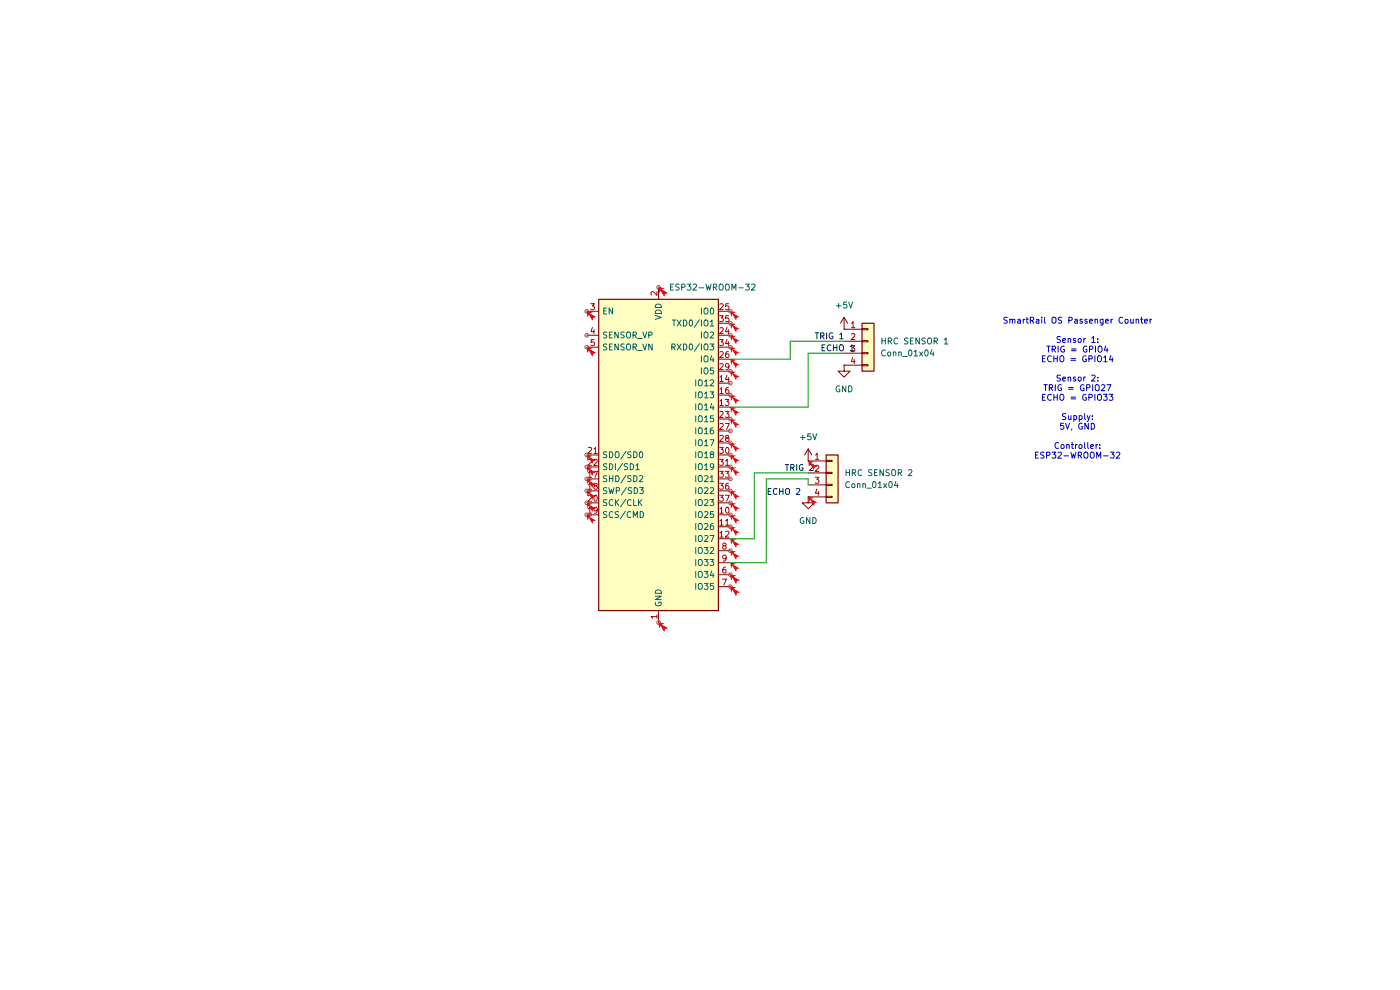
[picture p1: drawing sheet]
(kicad_sch
 (version 20250114)
 (generator "eeschema")
 (generator_version "9.0")
 (paper "A4")
 (lib_symbols
  (symbol "Connector_Generic:Conn_01x04"
   (pin_names
    (offset 1.016) (hide yes)) (exclude_from_sim no) (in_bom yes) (on_board yes)
   (property "Reference" "J" (at 0 5.08 0) (effects (font (size 1.27 1.27))))
   (property "Value" "Conn_01x04" (at 0 -7.62 0) (effects (font (size 1.27 1.27))))
   (property "Footprint" "" (at 0 0 0) (effects (font (size 1.27 1.27)) (hide yes)))
   (property "Datasheet" "~" (at 0 0 0) (effects (font (size 1.27 1.27)) (hide yes)))
   (property "Description" "Generic connector, single row, 01x04, script generated (kicad-library-utils/schlib/autogen/connector/)" (at 0 0 0) (effects (font (size 1.27 1.27)) (hide yes)))
   (symbol "Conn_01x04_1_1"
    (rectangle (start -1.27 3.81) (end 1.27 -6.35) (stroke (width 0.254) (type default)) (fill (type background)))
    (rectangle (start -1.27 2.667) (end 0 2.413) (stroke (width 0.1524) (type default)) (fill (type none)))
    (rectangle (start -1.27 0.127) (end 0 -0.127) (stroke (width 0.1524) (type default)) (fill (type none)))
    (rectangle (start -1.27 -2.413) (end 0 -2.667) (stroke (width 0.1524) (type default)) (fill (type none)))
    (rectangle (start -1.27 -4.953) (end 0 -5.207) (stroke (width 0.1524) (type default)) (fill (type none)))
    (pin passive line (at -5.08 2.54 0) (length 3.81) (name "Pin_1" (effects (font (size 1.27 1.27)))) (number "1" (effects (font (size 1.27 1.27)))))
    (pin passive line (at -5.08 0 0) (length 3.81) (name "Pin_2" (effects (font (size 1.27 1.27)))) (number "2" (effects (font (size 1.27 1.27)))))
    (pin passive line (at -5.08 -2.54 0) (length 3.81) (name "Pin_3" (effects (font (size 1.27 1.27)))) (number "3" (effects (font (size 1.27 1.27)))))
    (pin passive line (at -5.08 -5.08 0) (length 3.81) (name "Pin_4" (effects (font (size 1.27 1.27)))) (number "4" (effects (font (size 1.27 1.27))))))
   (embedded_fonts no))
  (symbol "RF_Module:ESP32-WROOM-32" (exclude_from_sim no) (in_bom yes) (on_board yes)
   (property "Reference" "U" (at -12.7 34.29 0) (effects (font (size 1.27 1.27)) (justify left)))
   (property "Value" "ESP32-WROOM-32" (at 1.27 34.29 0) (effects (font (size 1.27 1.27)) (justify left)))
   (property "Footprint" "RF_Module:ESP32-WROOM-32" (at 0 -38.1 0) (effects (font (size 1.27 1.27)) (hide yes)))
   (property "Datasheet" "https://www.espressif.com/sites/default/files/documentation/esp32-wroom-32_datasheet_en.pdf" (at -7.62 1.27 0) (effects (font (size 1.27 1.27)) (hide yes)))
   (property "Description" "RF Module, ESP32-D0WDQ6 SoC, Wi-Fi 802.11b/g/n, Bluetooth, BLE, 32-bit, 2.7-3.6V, onboard antenna, SMD" (at 0 0 0) (effects (font (size 1.27 1.27)) (hide yes)))
   (symbol "ESP32-WROOM-32_0_1"
    (rectangle (start -12.7 33.02) (end 12.7 -33.02) (stroke (width 0.254) (type default)) (fill (type background))))
   (symbol "ESP32-WROOM-32_1_1"
    (pin input line (at -15.24 30.48 0) (length 2.54) (name "EN" (effects (font (size 1.27 1.27)))) (number "3" (effects (font (size 1.27 1.27)))))
    (pin input line (at -15.24 25.4 0) (length 2.54) (name "SENSOR_VP" (effects (font (size 1.27 1.27)))) (number "4" (effects (font (size 1.27 1.27)))))
    (pin input line (at -15.24 22.86 0) (length 2.54) (name "SENSOR_VN" (effects (font (size 1.27 1.27)))) (number "5" (effects (font (size 1.27 1.27)))))
    (pin bidirectional line (at -15.24 0 0) (length 2.54) (name "SDO/SD0" (effects (font (size 1.27 1.27)))) (number "21" (effects (font (size 1.27 1.27)))))
    (pin bidirectional line (at -15.24 -2.54 0) (length 2.54) (name "SDI/SD1" (effects (font (size 1.27 1.27)))) (number "22" (effects (font (size 1.27 1.27)))))
    (pin bidirectional line (at -15.24 -5.08 0) (length 2.54) (name "SHD/SD2" (effects (font (size 1.27 1.27)))) (number "17" (effects (font (size 1.27 1.27)))))
    (pin bidirectional line (at -15.24 -7.62 0) (length 2.54) (name "SWP/SD3" (effects (font (size 1.27 1.27)))) (number "18" (effects (font (size 1.27 1.27)))))
    (pin bidirectional line (at -15.24 -10.16 0) (length 2.54) (name "SCK/CLK" (effects (font (size 1.27 1.27)))) (number "20" (effects (font (size 1.27 1.27)))))
    (pin bidirectional line (at -15.24 -12.7 0) (length 2.54) (name "SCS/CMD" (effects (font (size 1.27 1.27)))) (number "19" (effects (font (size 1.27 1.27)))))
    (pin no_connect line (at -12.7 -27.94 0) (length 2.54) (hide yes) (name "NC" (effects (font (size 1.27 1.27)))) (number "32" (effects (font (size 1.27 1.27)))))
    (pin power_in line (at 0 35.56 270) (length 2.54) (name "VDD" (effects (font (size 1.27 1.27)))) (number "2" (effects (font (size 1.27 1.27)))))
    (pin power_in line (at 0 -35.56 90) (length 2.54) (name "GND" (effects (font (size 1.27 1.27)))) (number "1" (effects (font (size 1.27 1.27)))))
    (pin passive line (at 0 -35.56 90) (length 2.54) (hide yes) (name "GND" (effects (font (size 1.27 1.27)))) (number "15" (effects (font (size 1.27 1.27)))))
    (pin passive line (at 0 -35.56 90) (length 2.54) (hide yes) (name "GND" (effects (font (size 1.27 1.27)))) (number "38" (effects (font (size 1.27 1.27)))))
    (pin passive line (at 0 -35.56 90) (length 2.54) (hide yes) (name "GND" (effects (font (size 1.27 1.27)))) (number "39" (effects (font (size 1.27 1.27)))))
    (pin bidirectional line (at 15.24 30.48 180) (length 2.54) (name "IO0" (effects (font (size 1.27 1.27)))) (number "25" (effects (font (size 1.27 1.27)))))
    (pin bidirectional line (at 15.24 27.94 180) (length 2.54) (name "TXD0/IO1" (effects (font (size 1.27 1.27)))) (number "35" (effects (font (size 1.27 1.27)))))
    (pin bidirectional line (at 15.24 25.4 180) (length 2.54) (name "IO2" (effects (font (size 1.27 1.27)))) (number "24" (effects (font (size 1.27 1.27)))))
    (pin bidirectional line (at 15.24 22.86 180) (length 2.54) (name "RXD0/IO3" (effects (font (size 1.27 1.27)))) (number "34" (effects (font (size 1.27 1.27)))))
    (pin bidirectional line (at 15.24 20.32 180) (length 2.54) (name "IO4" (effects (font (size 1.27 1.27)))) (number "26" (effects (font (size 1.27 1.27)))))
    (pin bidirectional line (at 15.24 17.78 180) (length 2.54) (name "IO5" (effects (font (size 1.27 1.27)))) (number "29" (effects (font (size 1.27 1.27)))))
    (pin bidirectional line (at 15.24 15.24 180) (length 2.54) (name "IO12" (effects (font (size 1.27 1.27)))) (number "14" (effects (font (size 1.27 1.27)))))
    (pin bidirectional line (at 15.24 12.7 180) (length 2.54) (name "IO13" (effects (font (size 1.27 1.27)))) (number "16" (effects (font (size 1.27 1.27)))))
    (pin bidirectional line (at 15.24 10.16 180) (length 2.54) (name "IO14" (effects (font (size 1.27 1.27)))) (number "13" (effects (font (size 1.27 1.27)))))
    (pin bidirectional line (at 15.24 7.62 180) (length 2.54) (name "IO15" (effects (font (size 1.27 1.27)))) (number "23" (effects (font (size 1.27 1.27)))))
    (pin bidirectional line (at 15.24 5.08 180) (length 2.54) (name "IO16" (effects (font (size 1.27 1.27)))) (number "27" (effects (font (size 1.27 1.27)))))
    (pin bidirectional line (at 15.24 2.54 180) (length 2.54) (name "IO17" (effects (font (size 1.27 1.27)))) (number "28" (effects (font (size 1.27 1.27)))))
    (pin bidirectional line (at 15.24 0 180) (length 2.54) (name "IO18" (effects (font (size 1.27 1.27)))) (number "30" (effects (font (size 1.27 1.27)))))
    (pin bidirectional line (at 15.24 -2.54 180) (length 2.54) (name "IO19" (effects (font (size 1.27 1.27)))) (number "31" (effects (font (size 1.27 1.27)))))
    (pin bidirectional line (at 15.24 -5.08 180) (length 2.54) (name "IO21" (effects (font (size 1.27 1.27)))) (number "33" (effects (font (size 1.27 1.27)))))
    (pin bidirectional line (at 15.24 -7.62 180) (length 2.54) (name "IO22" (effects (font (size 1.27 1.27)))) (number "36" (effects (font (size 1.27 1.27)))))
    (pin bidirectional line (at 15.24 -10.16 180) (length 2.54) (name "IO23" (effects (font (size 1.27 1.27)))) (number "37" (effects (font (size 1.27 1.27)))))
    (pin bidirectional line (at 15.24 -12.7 180) (length 2.54) (name "IO25" (effects (font (size 1.27 1.27)))) (number "10" (effects (font (size 1.27 1.27)))))
    (pin bidirectional line (at 15.24 -15.24 180) (length 2.54) (name "IO26" (effects (font (size 1.27 1.27)))) (number "11" (effects (font (size 1.27 1.27)))))
    (pin bidirectional line (at 15.24 -17.78 180) (length 2.54) (name "IO27" (effects (font (size 1.27 1.27)))) (number "12" (effects (font (size 1.27 1.27)))))
    (pin bidirectional line (at 15.24 -20.32 180) (length 2.54) (name "IO32" (effects (font (size 1.27 1.27)))) (number "8" (effects (font (size 1.27 1.27)))))
    (pin bidirectional line (at 15.24 -22.86 180) (length 2.54) (name "IO33" (effects (font (size 1.27 1.27)))) (number "9" (effects (font (size 1.27 1.27)))))
    (pin input line (at 15.24 -25.4 180) (length 2.54) (name "IO34" (effects (font (size 1.27 1.27)))) (number "6" (effects (font (size 1.27 1.27)))))
    (pin input line (at 15.24 -27.94 180) (length 2.54) (name "IO35" (effects (font (size 1.27 1.27)))) (number "7" (effects (font (size 1.27 1.27))))))
   (embedded_fonts no))
  (symbol "power:+5V"
   (power)
   (pin_numbers (hide yes))
   (pin_names
    (offset 0) (hide yes)) (exclude_from_sim no) (in_bom yes) (on_board yes)
   (property "Reference" "#PWR" (at 0 -3.81 0) (effects (font (size 1.27 1.27)) (hide yes)))
   (property "Value" "+5V" (at 0 3.556 0) (effects (font (size 1.27 1.27))))
   (property "Footprint" "" (at 0 0 0) (effects (font (size 1.27 1.27)) (hide yes)))
   (property "Datasheet" "" (at 0 0 0) (effects (font (size 1.27 1.27)) (hide yes)))
   (property "Description" "Power symbol creates a global label with name \"+5V\"" (at 0 0 0) (effects (font (size 1.27 1.27)) (hide yes)))
   (symbol "+5V_0_1"
    (polyline (pts (xy -0.762 1.27) (xy 0 2.54)) (stroke (width 0) (type default)) (fill (type none)))
    (polyline (pts (xy 0 2.54) (xy 0.762 1.27)) (stroke (width 0) (type default)) (fill (type none)))
    (polyline (pts (xy 0 0) (xy 0 2.54)) (stroke (width 0) (type default)) (fill (type none))))
   (symbol "+5V_1_1"
    (pin power_in line (at 0 0 90) (length 0) (name "~" (effects (font (size 1.27 1.27)))) (number "1" (effects (font (size 1.27 1.27))))))
   (embedded_fonts no))
  (symbol "power:GND"
   (power)
   (pin_numbers (hide yes))
   (pin_names
    (offset 0) (hide yes)) (exclude_from_sim no) (in_bom yes) (on_board yes)
   (property "Reference" "#PWR" (at 0 -6.35 0) (effects (font (size 1.27 1.27)) (hide yes)))
   (property "Value" "GND" (at 0 -3.81 0) (effects (font (size 1.27 1.27))))
   (property "Footprint" "" (at 0 0 0) (effects (font (size 1.27 1.27)) (hide yes)))
   (property "Datasheet" "" (at 0 0 0) (effects (font (size 1.27 1.27)) (hide yes)))
   (property "Description" "Power symbol creates a global label with name \"GND\" , ground" (at 0 0 0) (effects (font (size 1.27 1.27)) (hide yes)))
   (symbol "GND_0_1"
    (polyline (pts (xy 0 0) (xy 0 -1.27) (xy 1.27 -1.27) (xy 0 -2.54) (xy -1.27 -1.27) (xy 0 -1.27)) (stroke (width 0) (type default)) (fill (type none))))
   (symbol "GND_1_1"
    (pin power_in line (at 0 0 270) (length 0) (name "~" (effects (font (size 1.27 1.27)))) (number "1" (effects (font (size 1.27 1.27))))))
   (embedded_fonts no)))
 (text "SmartRail OS Passenger Counter\n\nSensor 1:\nTRIG = GPIO4\nECHO = GPIO14\n\nSensor 2:\nTRIG = GPIO27\nECHO = GPIO33\n\nSupply:\n5V, GND\n\nController:\nESP32-WROOM-32"
  (exclude_from_sim no)
  (at 228.6 82.55 0)
  (effects (font (size 1.27 1.27))))
 (wire
  (pts (xy 171.45 101.6) (xy 162.56 101.6))
  (stroke (width 0) (type default)))
 (wire
  (pts (xy 171.45 100.33) (xy 160.02 100.33))
  (stroke (width 0) (type default)))
 (wire
  (pts (xy 160.02 114.3) (xy 154.94 114.3))
  (stroke (width 0) (type default)))
 (wire
  (pts (xy 160.02 100.33) (xy 160.02 114.3))
  (stroke (width 0) (type default)))
 (wire
  (pts (xy 154.94 76.2) (xy 167.64 76.2))
  (stroke (width 0) (type default)))
 (wire
  (pts (xy 154.94 86.36) (xy 171.45 86.36))
  (stroke (width 0) (type default)))
 (wire
  (pts (xy 162.56 119.38) (xy 154.94 119.38))
  (stroke (width 0) (type default)))
 (wire
  (pts (xy 171.45 74.93) (xy 179.07 74.93))
  (stroke (width 0) (type default)))
 (wire
  (pts (xy 167.64 76.2) (xy 167.64 72.39))
  (stroke (width 0) (type default)))
 (wire
  (pts (xy 171.45 101.6) (xy 171.45 102.87))
  (stroke (width 0) (type default)))
 (wire
  (pts (xy 167.64 72.39) (xy 179.07 72.39))
  (stroke (width 0) (type default)))
 (wire
  (pts (xy 171.45 86.36) (xy 171.45 74.93))
  (stroke (width 0) (type default)))
 (wire
  (pts (xy 162.56 101.6) (xy 162.56 119.38))
  (stroke (width 0) (type default)))
 (label "ECHO 1"
  (at 173.99 74.93 0)
  (effects (font (size 1.27 1.27)) (justify left bottom)))
 (label "TRIG 2"
  (at 166.37 100.33 0)
  (effects (font (size 1.27 1.27)) (justify left bottom)))
 (label "TRIG 1"
  (at 172.72 72.39 0)
  (effects (font (size 1.27 1.27)) (justify left bottom)))
 (label "ECHO 2"
  (at 162.56 105.41 0)
  (effects (font (size 1.27 1.27)) (justify left bottom)))
 (symbol
  (lib_id "Connector_Generic:Conn_01x04")
  (at 176.53 100.33 0)
  (unit 1)
  (exclude_from_sim no)
  (in_bom yes)
  (on_board yes)
  (dnp no)
  (fields_autoplaced yes)
  (property "Reference" "HRC SENSOR 2" (at 179.07 100.3299 0) (effects (font (size 1.27 1.27)) (justify left)))
  (property "Value" "Conn_01x04" (at 179.07 102.8699 0) (effects (font (size 1.27 1.27)) (justify left)))
  (property "Footprint" "" (at 176.53 100.33 0) (effects (font (size 1.27 1.27)) (hide yes)))
  (property "Datasheet" "~" (at 176.53 100.33 0) (effects (font (size 1.27 1.27)) (hide yes)))
  (property "Description" "Generic connector, single row, 01x04, script generated (kicad-library-utils/schlib/autogen/connector/)" (at 176.53 100.33 0) (effects (font (size 1.27 1.27)) (hide yes)))
  (pin "2")
  (pin "1")
  (pin "3")
  (pin "4"))
 (symbol
  (lib_id "Connector_Generic:Conn_01x04")
  (at 184.15 72.39 0)
  (unit 1)
  (exclude_from_sim no)
  (in_bom yes)
  (on_board yes)
  (dnp no)
  (fields_autoplaced yes)
  (property "Reference" "HRC SENSOR 1" (at 186.69 72.3899 0) (effects (font (size 1.27 1.27)) (justify left)))
  (property "Value" "Conn_01x04" (at 186.69 74.9299 0) (effects (font (size 1.27 1.27)) (justify left)))
  (property "Footprint" "" (at 184.15 72.39 0) (effects (font (size 1.27 1.27)) (hide yes)))
  (property "Datasheet" "~" (at 184.15 72.39 0) (effects (font (size 1.27 1.27)) (hide yes)))
  (property "Description" "Generic connector, single row, 01x04, script generated (kicad-library-utils/schlib/autogen/connector/)" (at 184.15 72.39 0) (effects (font (size 1.27 1.27)) (hide yes)))
  (pin "4")
  (pin "3")
  (pin "2")
  (pin "1"))
 (symbol
  (lib_id "RF_Module:ESP32-WROOM-32")
  (at 139.7 96.52 0)
  (unit 1)
  (exclude_from_sim no)
  (in_bom yes)
  (on_board yes)
  (dnp no)
  (fields_autoplaced yes)
  (property "Reference" "U2" (at 141.8433 58.42 0) (effects (font (size 1.27 1.27)) (justify left) (hide yes)))
  (property "Value" "ESP32-WROOM-32" (at 141.8433 60.96 0) (effects (font (size 1.27 1.27)) (justify left)))
  (property "Footprint" "RF_Module:ESP32-WROOM-32" (at 139.7 134.62 0) (effects (font (size 1.27 1.27)) (hide yes)))
  (property "Datasheet" "https://www.espressif.com/sites/default/files/documentation/esp32-wroom-32_datasheet_en.pdf" (at 132.08 95.25 0) (effects (font (size 1.27 1.27)) (hide yes)))
  (property "Description" "RF Module, ESP32-D0WDQ6 SoC, Wi-Fi 802.11b/g/n, Bluetooth, BLE, 32-bit, 2.7-3.6V, onboard antenna, SMD" (at 139.7 96.52 0) (effects (font (size 1.27 1.27)) (hide yes)))
  (pin "27")
  (pin "7")
  (pin "31")
  (pin "5")
  (pin "35")
  (pin "10")
  (pin "28")
  (pin "21")
  (pin "36")
  (pin "17")
  (pin "13")
  (pin "23")
  (pin "15")
  (pin "16")
  (pin "24")
  (pin "32")
  (pin "4")
  (pin "29")
  (pin "14")
  (pin "6")
  (pin "19")
  (pin "26")
  (pin "34")
  (pin "37")
  (pin "39")
  (pin "30")
  (pin "22")
  (pin "38")
  (pin "3")
  (pin "2")
  (pin "12")
  (pin "8")
  (pin "25")
  (pin "11")
  (pin "18")
  (pin "20")
  (pin "1")
  (pin "9")
  (pin "33"))
 (symbol
  (lib_id "power:GND")
  (at 179.07 77.47 0)
  (unit 1)
  (exclude_from_sim no)
  (in_bom yes)
  (on_board yes)
  (dnp no)
  (fields_autoplaced yes)
  (property "Reference" "#PWR02" (at 179.07 83.82 0) (effects (font (size 1.27 1.27)) (hide yes)))
  (property "Value" "GND" (at 179.07 82.55 0) (effects (font (size 1.27 1.27))))
  (property "Footprint" "" (at 179.07 77.47 0) (effects (font (size 1.27 1.27)) (hide yes)))
  (property "Datasheet" "" (at 179.07 77.47 0) (effects (font (size 1.27 1.27)) (hide yes)))
  (property "Description" "Power symbol creates a global label with name \"GND\" , ground" (at 179.07 77.47 0) (effects (font (size 1.27 1.27)) (hide yes)))
  (pin "1"))
 (symbol
  (lib_id "power:+5V")
  (at 179.07 69.85 0)
  (unit 1)
  (exclude_from_sim no)
  (in_bom yes)
  (on_board yes)
  (dnp no)
  (fields_autoplaced yes)
  (property "Reference" "#PWR04" (at 179.07 73.66 0) (effects (font (size 1.27 1.27)) (hide yes)))
  (property "Value" "+5V" (at 179.07 64.77 0) (effects (font (size 1.27 1.27))))
  (property "Footprint" "" (at 179.07 69.85 0) (effects (font (size 1.27 1.27)) (hide yes)))
  (property "Datasheet" "" (at 179.07 69.85 0) (effects (font (size 1.27 1.27)) (hide yes)))
  (property "Description" "Power symbol creates a global label with name \"+5V\"" (at 179.07 69.85 0) (effects (font (size 1.27 1.27)) (hide yes)))
  (pin "1"))
 (symbol
  (lib_id "power:+5V")
  (at 171.45 97.79 0)
  (unit 1)
  (exclude_from_sim no)
  (in_bom yes)
  (on_board yes)
  (dnp no)
  (fields_autoplaced yes)
  (property "Reference" "#PWR03" (at 171.45 101.6 0) (effects (font (size 1.27 1.27)) (hide yes)))
  (property "Value" "+5V" (at 171.45 92.71 0) (effects (font (size 1.27 1.27))))
  (property "Footprint" "" (at 171.45 97.79 0) (effects (font (size 1.27 1.27)) (hide yes)))
  (property "Datasheet" "" (at 171.45 97.79 0) (effects (font (size 1.27 1.27)) (hide yes)))
  (property "Description" "Power symbol creates a global label with name \"+5V\"" (at 171.45 97.79 0) (effects (font (size 1.27 1.27)) (hide yes)))
  (pin "1"))
 (symbol
  (lib_id "power:GND")
  (at 171.45 105.41 0)
  (unit 1)
  (exclude_from_sim no)
  (in_bom yes)
  (on_board yes)
  (dnp no)
  (fields_autoplaced yes)
  (property "Reference" "#PWR01" (at 171.45 111.76 0) (effects (font (size 1.27 1.27)) (hide yes)))
  (property "Value" "GND" (at 171.45 110.49 0) (effects (font (size 1.27 1.27))))
  (property "Footprint" "" (at 171.45 105.41 0) (effects (font (size 1.27 1.27)) (hide yes)))
  (property "Datasheet" "" (at 171.45 105.41 0) (effects (font (size 1.27 1.27)) (hide yes)))
  (property "Description" "Power symbol creates a global label with name \"GND\" , ground" (at 171.45 105.41 0) (effects (font (size 1.27 1.27)) (hide yes)))
  (pin "1"))
 (sheet_instances
  (path ""
   (page "1")))
 (embedded_fonts no))
